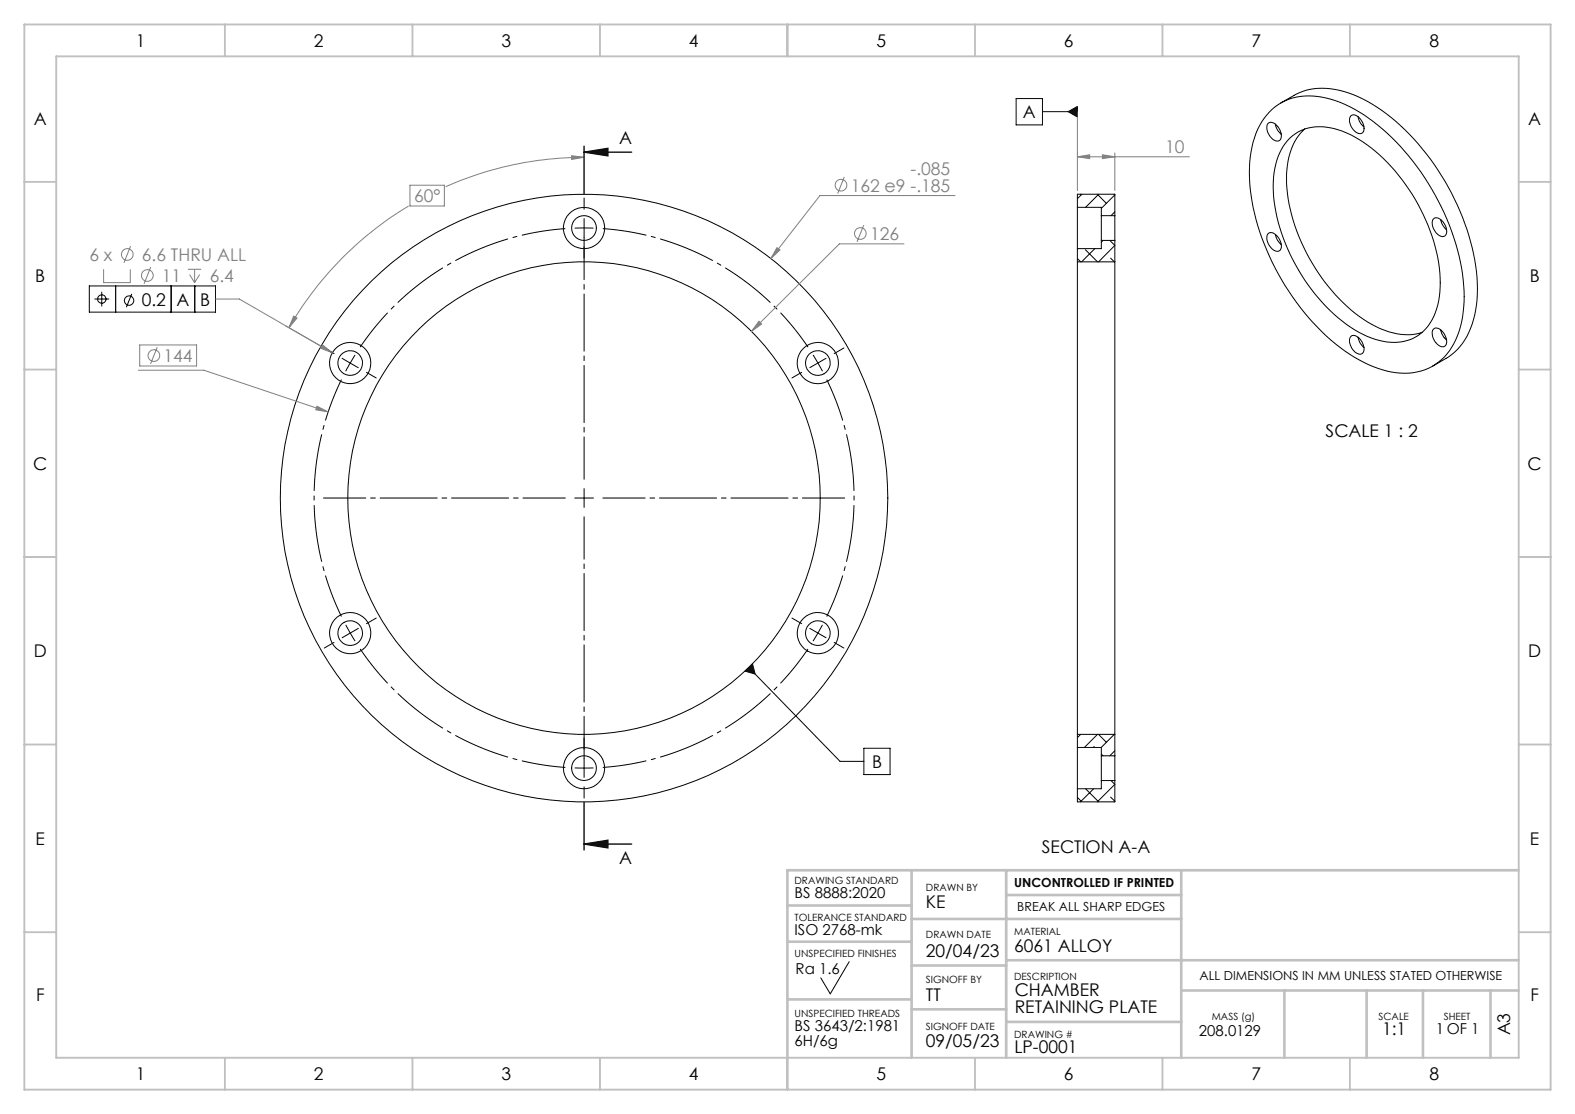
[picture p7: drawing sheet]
<svg xmlns="http://www.w3.org/2000/svg" width="841mm" height="595mm" viewBox="0 0 841 595" stroke-linecap="round" stroke-linejoin="round" font-family="sans-serif">
<g fill="none" stroke="#c0c0c0" stroke-width="1">
<path d="M13 13h815v569h-815zM120 13v17M220 13v17M320 13v17M420 13v17M521 13v17M621 13v17M721 13v17M30 30h781v535h-781zM13 97h17M811 97h17M13 197h17"/>
<path d="M811 197h17M13 297h17M811 297h17M13 397h17M811 397h17M13 498h17M811 498h17M120 565v17M220 565v17M320 565v17M420 565v17M521 565v17"/>
<path d="M621 565v17M721 565v17"/>
</g>
<g fill="none" stroke="#c0c0c0" stroke-width="1.4">
<path d="M487 465v100M537 465v100M537 478h94M631 465v100M811 465h-391v100M420 483h67M487 491h144M420 503h67M487 515h50M537 513h274M420 534h67M487 539h50"/>
<path d="M631 529h180M686 529v36M730 529v36M760 529v36M796 529v36M537 546h94"/>
</g>
<g fill="none" stroke="#000" stroke-width=".53">
<path d="M543 53h14v14h-14zM557 60h18M570 60l5-3v5zM678 60a31 31 0 0 1 33-7 94 94 0 0 1 46 36 122 122 0 0 1 25 72 40 40 0 0 1-16 34 36 36 0 0 1-35 0 116 116 0 0 1-52-55 100 100 0 0 1-10-62 37 37 0 0 1 9-18zM684 55l7-4a37 37 0 0 1 34 1 115 115 0 0 1 52 54 99 99 0 0 1 10 62 35 35 0 0 1-15 23l-7 4M677 66a5 5 0 0 1 7 4 3 3 0 0 1 0 3 3 3 0 0 1-3 2 7 7 0 0 1-4-9zM681 66l1 3 2 3M689 74a27 27 0 0 1 30-3 94 94 0 0 1 46 55 62 62 0 0 1 1 43 23 23 0 0 1-29 13 75 75 0 0 1-40-33 89 89 0 0 1-17-57 32 32 0 0 1 9-18zM697 69a37 37 0 0 0-10 32 99 99 0 0 0 46 72 34 34 0 0 0 26 4M721 62a5 5 0 0 1 7 4 3 3 0 0 1 1 3 3 3 0 0 1-3 2 7 7 0 0 1-5-9zM725 62l1 3 2 3M575 111v22"/>
<path d="M575 111v-7h20v11M575 111h13v4M577 104h.1M578 104l-3 2M586 104l5 5M587 104l-7 7M588 115v13M588 115h7M588 115h.1M595 104l-7 7M595 115v13M595 113l-2 2"/>
<path d="M765 117a5 5 0 0 1 7 4 3 3 0 0 1 0 4 3 3 0 0 1-3 1 7 7 0 0 1-4-9zM769 117l1 3 2 3M575 140v252M575 140h20M575 133v7M575 138l2 2M576 133h-1M580 133l6 7M585 133l-7 7M588 128h7M588 128v5h-13M589 128l-1 1"/>
<path d="M593 128l2 3-8 9M593 138l2 2M595 140v252M595 128v12M677 125a6 6 0 0 1 7 7 2.8 2.8 0 0 1-2 2 2.8 2.8 0 0 1-3-2 6 6 0 0 1-2-7zM681 125l1 3 2 3M48 153h67v14h-67zM50 160h8M54 156v8M62 153v14M70 157l-3 7M91 153v14"/>
<path d="M104 153v14M721 179a6 6 0 0 1 7 6 2.9 2.9 0 0 1-1 4 2.9 2.9 0 0 1-4-2 7 7 0 0 1-2-8zM766 176a5 5 0 0 1 6 4 2.9 2.9 0 0 1 0 4 2.9 2.9 0 0 1-3 1 7 7 0 0 1-3-9zM769 176l1 3 2 3M183 191l4 3M187 194l-2 4M187 194l4 2M190 190l-3 4M725 180a8 8 0 0 0 3 5M398 358l4-4 1 6zM400 356l49 50h12M461 399h14v15h-14z"/>
<path d="M575 399v22M575 392h20M575 392v7M575 399h13M575 399h1M577 392l-2 2M584 399h1M586 392l-7 7M587 392l4 4M588 399v4M595 392l-7 7M595 392v11"/>
<path d="M588 403v14M588 417v4h-13M588 417h7M588 403h7M588 403h1M588 417h.1M593 417l2 2-9 9M595 403v14M595 417v11h-20v-7M595 401l-2 2M575 426l2 2M580 421l7 7"/>
<path d="M584 421l-7 7M593 426l2 2"/>
<circle cx="312" cy="122" r="7"/>
<circle cx="312" cy="122" r="11"/>
<circle cx="54" cy="160" r="2.2"/>
<circle cx="69" cy="160" r="2.5"/>
<circle cx="187" cy="194" r="11"/>
<circle cx="187" cy="194" r="7"/>
<circle cx="437" cy="194" r="11"/>
<circle cx="437" cy="194" r="7"/>
<circle cx="312" cy="266" r="126"/>
<circle cx="312" cy="266" r="162"/>
<circle cx="187" cy="338" r="11"/>
<circle cx="187" cy="338" r="7"/>
<circle cx="437" cy="338" r="7"/>
<circle cx="437" cy="338" r="11"/>
<circle cx="312" cy="410" r="7"/>
<circle cx="312" cy="410" r="11"/>
</g>
<g fill="none" stroke="#808080" stroke-width=".53">
<path d="M575 60v42M219 99h18v11h-18zM305 83l7 1-7 1zM312 84a181 181 0 0 0-74 16M451 94l-4 9M575 84l7-1v2zM575 84h60M589 83l6 1-6 1zM595 82v20M218 110a181 181 0 0 0-64 65M510 104h-72l-26 34M70 131l-4 9"/>
<path d="M415 132l1 1-4 5zM461 120l-3 9M483 130h-35l-47 47M55 144v7h15v-7M80 143l-3 9M100 144h7M101 147l3 4M104 144v7M107 147l-3 4M115 160h13l49 28M153 174l18 11M157 169l2 1-5 5z"/>
<path d="M405 172l2 1-6 4zM74 198h35l66 22M75 184h30v11h-30zM84 185l-4 9M172 184l5 4-6-2zM169 217l6 3-6-1z"/>
<circle cx="449" cy="99" r="3"/>
<circle cx="68" cy="136" r="3"/>
<circle cx="459" cy="125" r="3"/>
<circle cx="79" cy="147" r="3"/>
<circle cx="82" cy="190" r="3"/>
</g>
<path d="M312 122h-5M312 122h5M437 194l-3-5M437 194l2 4M187 338l3 4M187 338l-2-4M437 338l2-4M437 338l-3 4M312 410h5M312 410h-5" fill="none" stroke="#000" stroke-width=".53" stroke-dasharray="30.5 2.5 2.5 2.5" stroke-linecap="butt"/>
<path d="M302 122a144 144 0 0 0-110 63M431 185a144 144 0 0 0-109-63M182 203a144 144 0 0 0 0 126M441 329a144 144 0 0 0 0-126M192 346a144 144 0 0 0 110 64M322 410a144 144 0 0 0 109-64" fill="none" stroke="#000" stroke-width=".53" stroke-dasharray="30.5 2.5 2.5 2.5" stroke-dashoffset="7" stroke-linecap="butt"/>
<path d="M312 81l13-2v4zM312 451l13-2v4z" fill="none" stroke="#000" stroke-width=".7" stroke-linecap="butt"/>
<g fill="none" stroke="#000" stroke-width=".53" stroke-dasharray="30.5 2.5 2.5 2.5">
<path d="M312 112v-6M312 122v-5M312 122v5M312 132v6M178 189l-5-3M196 199l5 3M428 199l-5 3M437 194l4-3M437 194l-5 2M445 189l6-3M312 266v-5M312 266h-5"/>
<path d="M312 266v5M312 266h5M187 338l-4 2M187 338l4-3M196 333l5-3M428 333l-5-3M437 338l4 2M437 338l-5-3M178 343l-5 3M445 343l6 3M312 410v5M312 410v-5"/>
<path d="M312 400v-6M312 420v6"/>
</g>
<path d="M312 256v-129M302 266h-129M312 276v129M322 266h129" fill="none" stroke="#000" stroke-width=".53" stroke-dasharray="30.5 2.5 2.5 2.5" stroke-dashoffset="7.9"/>
<path d="M312 78v25M312 81h25M312 428v26M312 451h25" fill="none" stroke="#000" stroke-width=".7"/>
<g fill="#000">
<path d="M312 81l13-2v4zM312 451l13-2v4z"/>
<path d="M398 358l4-4 1 6zM570 60l5-3v5z"/>
</g>
<g fill="#808080">
<path d="M305 83l7 1-7 1zM157 169l2 1-5 5z"/>
<path d="M589 83l6 1-6 1zM575 84l7-1v2z"/>
<path d="M415 132l-3 6 4-5zM405 172l-4 5 6-4zM172 184l-1 2 6 2zM169 217v2l6 1z"/>
</g>
<path d="M453 513l-10 18-5-9" fill="none" stroke="#000" stroke-width=".53"/>
<g font-size="9.3">
<text x="73" y="25">1</text>
<text x="168" y="25">2</text>
<text x="268" y="25">3</text>
<text x="368" y="25">4</text>
<text x="468" y="25">5</text>
<text x="568" y="25">6</text>
<text x="668" y="25">7</text>
<text x="763" y="25">8</text>
<text x="546" y="63">A</text>
<text x="18" y="67">A</text>
<text x="816" y="67">A</text>
<text x="331" y="77">A</text>
<text x="19" y="151">B</text>
<text x="817" y="151">B</text>
<text x="76" y="163">0.2</text>
<text x="94" y="163">A</text>
<text x="107" y="163">B</text>
<text x="708" y="233">SCALE 1 : 2</text>
<text x="18" y="251">C</text>
<text x="816" y="251">C</text>
<text x="18" y="351">D</text>
<text x="816" y="351">D</text>
<text x="466" y="410">B</text>
<text x="19" y="451">E</text>
<text x="556" y="456">SECTION A-A</text>
<text x="817" y="451">E</text>
<text x="331" y="461">A</text>
<text x="494" y="485">KE</text>
<text x="542" y="508">6061 ALLOY</text>
<text x="494" y="511">20/04/23</text>
<text x="542" y="532">CHAMBER</text>
<text x="19" y="534">F</text>
<text x="494" y="534">TT</text>
<text x="817" y="534">F</text>
<text x="542" y="541">RETAINING PLATE</text>
<text x="738" y="552">1:1</text>
<text x="806" y="553" transform="rotate(-90 806 553)">A3</text>
<text x="494" y="559">09/05/23</text>
<text x="542" y="562">LP-0001</text>
<text x="73" y="577">1</text>
<text x="168" y="577">2</text>
<text x="268" y="577">3</text>
<text x="368" y="577">4</text>
<text x="468" y="577">5</text>
<text x="568" y="577">6</text>
<text x="668" y="577">7</text>
<text x="763" y="577">8</text>
</g>
<g font-size="9.3" fill="#808080">
<text x="622" y="82">10</text>
<text x="486" y="93">-.085</text>
<text x="221" y="108">60°</text>
<text x="454" y="102">162 e9 -.185</text>
<text x="465" y="128">126</text>
<text x="48" y="139">6 x</text>
<text x="76" y="139">6.6 THRU ALL</text>
<text x="86" y="150">11</text>
<text x="112" y="150">6.4</text>
<text x="87" y="193">144</text>
</g>
<g font-size="8">
<text x="424" y="479">BS 8888:2020</text>
<text x="424" y="499">ISO 2768-mk</text>
<text x="425" y="520">Ra 1.6</text>
<text x="424" y="550">BS 3643/2:1981</text>
<text x="767" y="552">1 OF 1</text>
<text x="640" y="553">208.0129</text>
<text x="424" y="558">6H/6g</text>
</g>
<g font-size="6.7">
<text x="542" y="474">UNCONTROLLED IF PRINTED</text>
<text x="543" y="486">BREAK ALL SHARP EDGES</text>
<text x="640" y="523">ALL DIMENSIONS IN MM UNLESS STATED OTHERWISE</text>
</g>
<g font-size="5.3">
<text x="424" y="472">DRAWING STANDARD</text>
<text x="494" y="476">DRAWN BY</text>
<text x="424" y="492">TOLERANCE STANDARD</text>
<text x="494" y="501">DRAWN DATE</text>
<text x="542" y="499">MATERIAL</text>
<text x="424" y="511">UNSPECIFIED FINISHES</text>
<text x="494" y="525">SIGNOFF BY</text>
<text x="542" y="523">DESCRIPTION</text>
<text x="424" y="543">UNSPECIFIED THREADS</text>
<text x="647" y="545">MASS (g)</text>
<text x="736" y="545">SCALE</text>
<text x="771" y="545">SHEET</text>
<text x="494" y="550">SIGNOFF DATE</text>
<text x="542" y="554">DRAWING #</text>
</g>
</svg>
